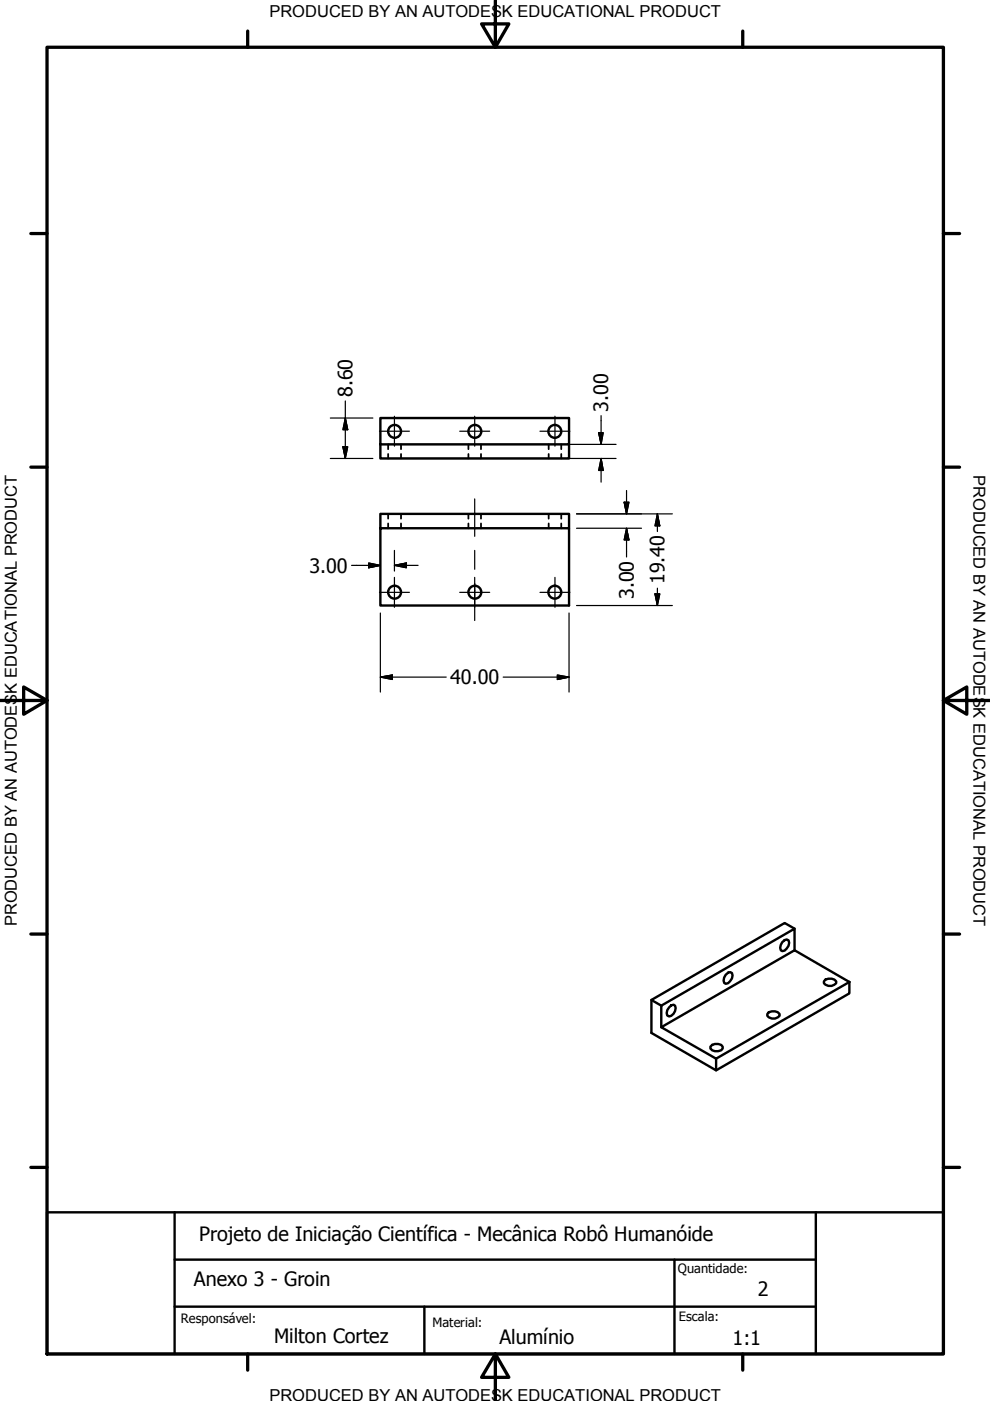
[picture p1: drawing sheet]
<svg xmlns="http://www.w3.org/2000/svg" width="210mm" height="297mm" viewBox="0 0 210 297" stroke-linecap="round" stroke-linejoin="round" font-family="sans-serif">
<!-- layer: Visible (ANSI) -->
<g fill="none" stroke="#000" stroke-width=".51">
<path d="M80.6 88.6h40v5.6h-40zM80.6 94.2v3h40v-3M80.6 112v-3h40v3h-40v16.4h40v-16.4M165.9 199.8l.5-.5 .4-.1 .4 .2a1.74 1.74 0 0 1-1.3 2.3 1.2 1.2 0 0 1 0-1.9zM168.5 196.9l-2.1-1.2-28.3 16.3 2.1 1.2M140.2 217.8l28.3-16.3 11.6 6.7-28.3 16.3zM141.9 213.6l.4-.4 .5-.2a1.2 1.2 0 0 1 0 1.9l-.5 .5-.4 .1-.4-.2-.1-.5 .1-.6zM153.9 206.7l.5-.5 .4-.1 .4 .2a1.74 1.74 0 0 1-1.3 2.3 1.2 1.2 0 0 1 0-1.9zM163 214.6a1.84 1.84 0 0 1 2.3 .4v.4a1.7 1.7 0 0 1-2.6 0v-.4zM168.5 201.5v-4.6l-28.3 16.3v4.6M175 207.7a1.84 1.84 0 0 1 2.3 .4v.4a1.7 1.7 0 0 1-2.6 0v-.4zM180.1 208.2v2.4l-28.3 16.3-13.7-7.9v-7"/>
<path d="M150.6 221.9a1.7 1.7 0 0 1 2.6 0v.4a1.7 1.7 0 0 1-2.6 0zM151.8 224.5v2.4"/>
<circle cx="83.7" cy="91.5" r="1.37"/>
<circle cx="100.7" cy="91.5" r="1.37"/>
<circle cx="117.6" cy="91.5" r="1.37"/>
<circle cx="83.7" cy="125.6" r="1.37"/>
<circle cx="100.7" cy="125.6" r="1.37"/>
<circle cx="117.6" cy="125.6" r="1.37"/>
</g>
<!-- layer: Hidden (ANSI) -->
<g fill="none" stroke="#000" stroke-width=".38">
<path d="M82.3 94.2v1M82.3 96.3v.9M85 94.2v1M85 96.3v.9M99.3 94.2v1M99.3 96.3v.9M102 94.2v1M102 96.3v.9M116.3 94.2v1M116.3 96.3v.9M119 94.2v1M119 96.3v.9"/>
<path d="M82.3 109v1M82.3 111v1M85 109v1M85 111v1M99.3 109v1M99.3 111v1M102 109v1M102 111v1M116.3 109v1M116.3 111v1M119 109v1M119 111v1"/>
</g>
<!-- layer: Border (ANSI) -->
<g fill="none" stroke="#000" stroke-width=".7">
<path d="M10 10h190v277.1h-190zM52.5 6.6v3.4M105 0v10l-2.9-4.9h5.8l-2.9 4.9M157.5 6.6v3.4M6.5 49.5h3.5M200 49.5h3.5M6.5 99h3.5M200 99h3.5M0 148.5h10l-5-2.8v5.7l5-2.9M200 148.5l5 2.9v-5.7l-5 2.8h10M6.5 198h3.5M200 198h3.5"/>
<path d="M6.5 247.5h3.5M200 247.5h3.5M52.5 287.1v3.4M105 287.1l2.9 4.9h-5.8l2.9-4.9v9.9M157.5 287.1v3.4"/>
</g>
<!-- layer: Title (ANSI) -->
<path d="M10 257h190v30.1h-190zM37 257v30.1M173 257v30.1M37 277h136M37 267.1h136M90 277v10.1M143 267.1v20" fill="none" stroke="#000" stroke-width=".51"/>
<!-- layer: Centerline (ANSI) -->
<path d="M100.6 105.8v7.9M100.6 116.7v4M100.6 123.7v7.9" fill="none" stroke="#000" stroke-width=".25"/>
<!-- layer: Dimension (ANSI) -->
<g fill="none" stroke="#000" stroke-width=".25">
<path d="M70 97.2h9.1M70 88.6h9.1M72.7 94.7h1l-.5 2.5zM73.2 88.6l.5 2.5h-1zM73.2 85v12.2M82.2 97.2h48.4M82.2 94.2h1.4M83.8 94.2h16.8M100.8 94.2h16.7M117.7 94.2h12.9M126.9 91.7h1l-.5 2.5zM127.4 97.2l.5 2.5h-1z"/>
<path d="M127.4 88.1v6.1M127.4 97.2v5M74.5 119.9h6.1M78.2 119.4l2.4 .5-2.4 .5zM83.6 119.9l2.6-.5v1zM83.6 119.9h5M83.6 116.7v4.4M122.2 109h20.4M122.2 112h13.8M132.3 106.5h1l-.5 2.5zM132.8 112l.5 2.5h-1zM132.8 104v5"/>
<path d="M132.8 112v6.1M139.4 109l.5 2.5h-1zM139.4 109v3.7M80.6 130v16.7M120.6 130v16.7M122.2 128.4h20.4M138.9 125.9h1l-.5 2.5zM139.4 124.7v3.7M80.6 143.6l2.6-.5v1zM80.6 143.6h14M106.7 143.6h13.9M118.2 143.1l2.4 .5-2.4 .5z"/>
</g>
<g fill="#000" stroke="#000" stroke-width=".25">
<path d="M72.7 94.7l.5 2.5zM72.7 94.7h1l-.5 2.5zM73.2 88.6l.5 2.5zM73.2 88.6l.5 2.5h-1zM126.9 91.7l.5 2.5zM126.9 91.7h1l-.5 2.5zM127.4 97.2l.5 2.5zM127.4 97.2l.5 2.5h-1zM83.6 119.9l2.6-.5zM83.6 119.9l2.6-.5v1zM132.3 106.5l.5 2.5zM132.3 106.5h1l-.5 2.5z"/>
<path d="M132.8 112l.5 2.5zM132.8 112l.5 2.5h-1zM139.4 109l.5 2.5zM139.4 109l.5 2.5h-1zM78.2 120.4l2.4-.5zM78.2 119.4l2.4 .5-2.4 .5zM138.9 125.9l.5 2.5zM138.9 125.9h1l-.5 2.5zM80.6 143.6l2.6-.5zM80.6 143.6l2.6-.5v1zM118.2 144.1l2.4-.5zM118.2 143.1l2.4 .5-2.4 .5z"/>
</g>
<!-- layer: Center Mark (ANSI) -->
<path d="M80.5 91.4h6.3M83.6 88.3v6.3M97.5 91.4h6.3M100.6 88.3v6.3M114.5 91.4h6.3M117.7 88.3v6.3M80.5 125.6h6.3M83.6 122.4v6.4M97.5 125.6h6.3M100.6 122.4v6.4M114.5 125.6h6.3M117.7 122.4v6.4" fill="none" stroke="#000" stroke-width=".25"/>
<g font-size="4.2">
<text x="74.7" y="84.2" transform="rotate(-90 74.7 84.2)">8.60</text>
<text x="129" y="87.3" transform="rotate(-90 129 87.3)">3.00</text>
<text x="65.6" y="121.4">3.00</text>
<text x="140.9" y="123.9" transform="rotate(-90 140.9 123.9)">19.40</text>
<text x="134.4" y="127" transform="rotate(-90 134.4 127)">3.00</text>
<text x="95.4" y="145.1">40.00</text>
<text x="42.2" y="263.1">Projeto de Iniciação Científica - Mecânica Robô Humanóide</text>
<text x="41.1" y="272.7">Anexo 3 - Groin</text>
<text x="160.7" y="274.7">2</text>
<text x="58.1" y="284.8">Milton Cortez</text>
<text x="105.9" y="285">Alumínio</text>
<text x="155.3" y="285.1">1:1</text>
</g>
<g font-size="3.5">
<text x="57.1" y="3.6">PRODUCED BY AN AUTODESK EDUCATIONAL PRODUCT</text>
<text x="206.4" y="100.7" transform="rotate(90 206.4 100.7)">PRODUCED BY AN AUTODESK EDUCATIONAL PRODUCT</text>
<text x="3.6" y="196.4" transform="rotate(-90 3.6 196.4)">PRODUCED BY AN AUTODESK EDUCATIONAL PRODUCT</text>
<text x="57.1" y="297">PRODUCED BY AN AUTODESK EDUCATIONAL PRODUCT</text>
</g>
<g font-size="2.7">
<text x="143.7" y="269.9">Quantidade:</text>
<text x="38.4" y="280.6">Responsável:</text>
<text x="91.7" y="281.3">Material:</text>
<text x="144" y="280">Escala:</text>
</g>
</svg>
